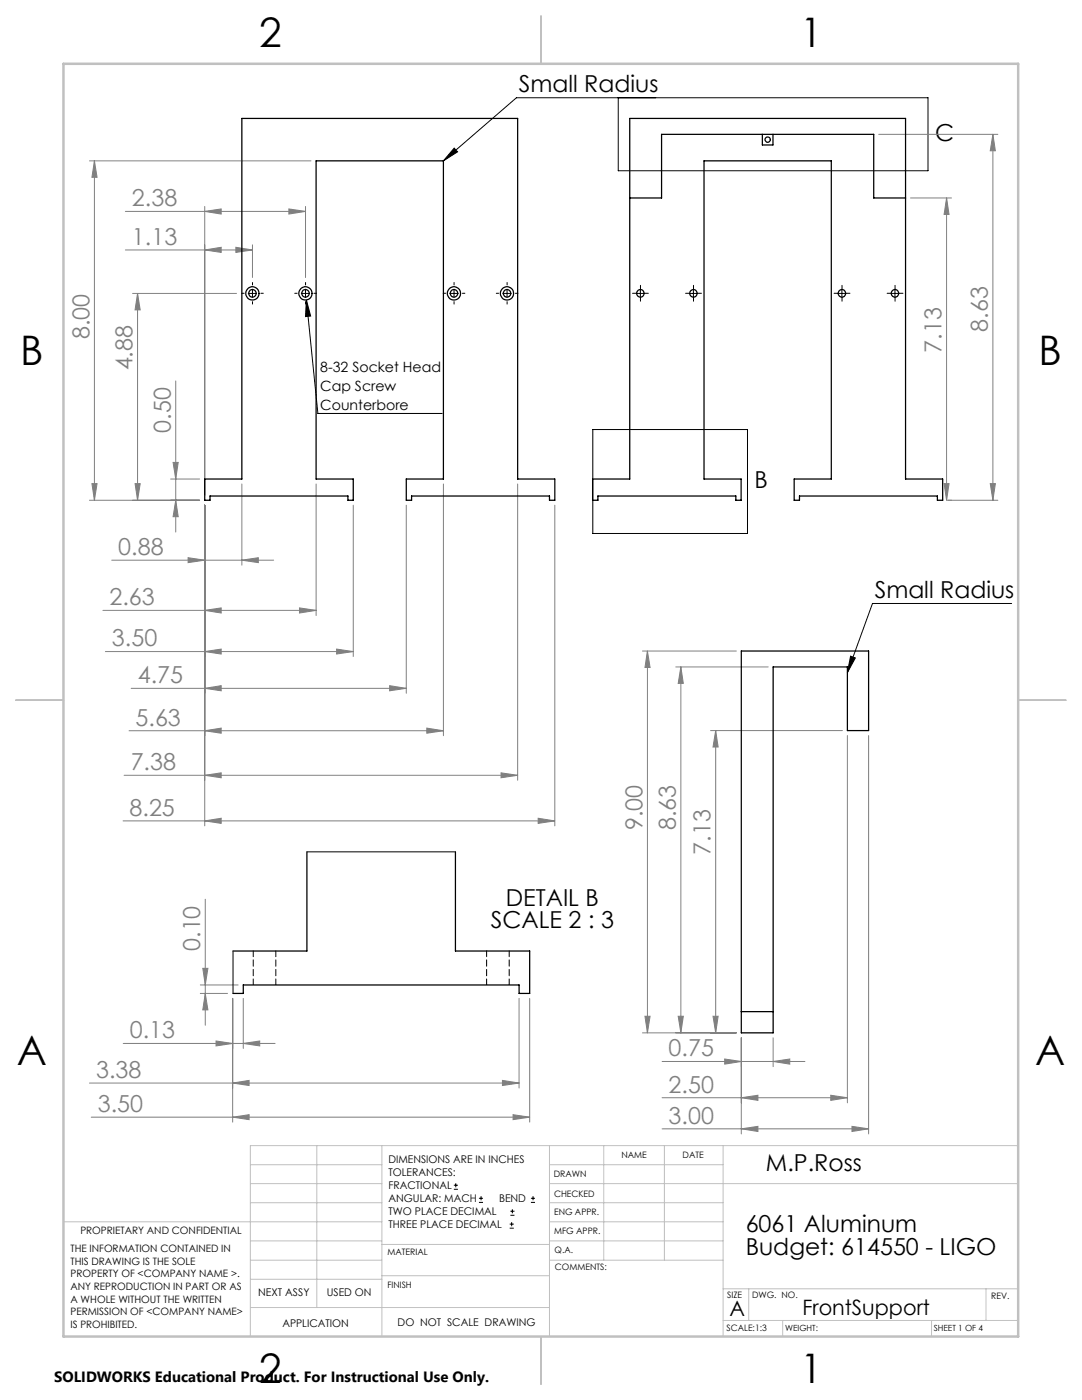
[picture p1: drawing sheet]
<svg xmlns="http://www.w3.org/2000/svg" width="216mm" height="279mm" viewBox="0 0 216 279" stroke-linecap="round" stroke-linejoin="round" font-family="sans-serif">
<g fill="none" stroke="#000" stroke-width=".2">
<path d="M123.4 19.5v14.6h61.8v-14.6h-82.2l-14.5 12.6M90.6 29.6l.7 .7-2.8 1.8zM49.5 58.6h1.7M50.4 57.7v1.7M60.1 58.6h1.7M61 57.7v1.7M61.1 59.9l2.3 22.6h24.8M61.1 59.9l.9 3.2-1 .1zM89.7 58.6h1.7M90.6 57.7v1.7M100.3 58.6h1.7M101.2 57.7v1.7"/>
<path d="M126.9 58.6h1.7M127.8 57.7v1.7M137.5 58.6h1.7M138.4 57.7v1.7M167.1 58.6h1.7M168 57.7v1.7M177.7 58.6h1.7M178.6 57.7v1.7M118.3 85.7h30.9v20.8h-30.9zM169.7 131l1 .3-1.6 2.9zM201.9 120.4h-27.8l-5 13.8M90.6 237.3h.8"/>
<path d="M90.6 236.5h.8M90.9 236.1v.9M95.6 240h.8M95.6 239.1h.8M96 238.7v.8M105.9 240h.9M105.9 239.1h.9M106.4 238.7v.8M101.7 245.1h.8M101.7 244.3h.8M101.8 242.5h.9M101.8 241.7h.9"/>
<path d="M102.1 243.9v.8M102.2 241.3v.8"/>
</g>
<g fill="none" stroke="#808080" stroke-width=".2">
<path d="M17.9 32.1h44.2M18.8 32.1l.6 3.3h-1.1zM18.8 32.1v67.7M175.3 26.8h23.8M181.7 39.5h8.2M188.9 39.5v60.3M188.9 39.5l.5 3.3h-1zM198.1 26.8l.5 3.3h-1zM198.1 26.8v73M25 49.9h25.4M25 42.2h36M26.5 58.6h20.7"/>
<path d="M27.4 58.6l.6 3.2h-1zM27.4 58.6v41.2M40.9 49.9l3.2-.5v1zM40.9 42.2l3.2-.5v1zM40.9 41.2v57.6M47.1 49.4l3.3 .5-3.3 .5zM50.4 48.9v6.5M57.6 41.7l3.4 .5-3.4 .5zM61 41.2v14.2M35.1 76v30.2M17.9 99.8h21.9M18.3 96.5h1.1l-.6 3.3z"/>
<path d="M27 96.5h1l-.6 3.3zM34 95.6h5.8M34.5 92.3h1.1l-.5 3.3zM35.1 99.8l.5 3.3h-1.1zM48.3 96.6v16.2M63.1 96.6v26.2M88.5 96.6v50.2M103.3 96.6v59.1M188.4 96.5h1l-.5 3.3zM189.1 99.8h10M197.6 96.5h1l-.5 3.3zM22.3 111.8h32.3"/>
<path d="M37.5 111.3l3.4 .5-3.4 .5zM40.9 100.8v64M48.3 111.8l3.2-.5v1zM70.5 100.8v30.2M81.1 100.8v37.6M110.7 100.8v64M20.5 121.8h42.6M21 130h49.5M26.2 137.4h54.9M40.9 121.8l3.2-.5v1zM40.9 130l3.2-.5v1zM40.9 137.4l3.2-.6v1.1z"/>
<path d="M59.8 121.3l3.3 .5-3.3 .5zM67.2 129.5l3.3 .5-3.3 .5zM77.8 136.8l3.3 .6-3.3 .5zM128.2 129.9h18.7M129.2 129.9l.5 3.3h-1zM129.2 129.9v76.2M134.8 133.1h18.5M135.9 133.1l.4 3.3h-1zM135.9 133.1v73M24.8 154.7h78.5M25.8 145.8h62.7M40.9 145.8l3.2-.5v1z"/>
<path d="M40.9 154.7l3.2-.5v1zM85.2 145.3l3.3 .5-3.3 .5zM100 154.2l3.3 .5-3.3 .5zM141.8 145.8h26.3M142.8 145.8l.5 3.3h-1zM142.8 145.8v60.3M169.1 146.8v73.3M173.3 146.8v79.5M24.6 163.8h86.1M40.9 163.8l3.2-.5v1zM41 179.5v25.1M107.4 163.3l3.3 .5-3.3 .5z"/>
<path d="M40 198.3h5.4M40 196.6h7.5M40.5 193.3h1l-.5 3.3zM41 198.3l.5 3.2h-1zM46.4 199.2v24.7M48.5 199.2v10M103.6 199.2v17.9M105.7 199.2v24.7M17.9 216.1h85.7M24.6 208.2h30.3M43.1 207.8l3.3 .4-3.3 .5zM46.4 216.1l3.3-.5v1z"/>
<path d="M48.5 208.2l3.3-.4v.9zM100.3 215.6l3.3 .5-3.3 .5zM128.2 206.1h18.7M128.7 202.8h1l-.5 3.3zM132.1 211.8h28.5M132.1 219.1h37M135.3 202.8h1l-.4 3.3zM142.3 202.8h1l-.5 3.3zM144.6 211.3l3.3 .5-3.3 .6zM147.9 219.1l3.3-.5v1zM147.9 207.1v19.2M154.3 211.8l3.3-.5v1.1z"/>
<path d="M154.3 207.1v5.8M165.8 218.6l3.3 .5-3.3 .5zM18.2 223h87.5M46.4 223l3.3-.5v.9zM102.4 222.5l3.3 .5-3.3 .4zM132.1 225.3h41.2M147.9 225.3l3.3-.5v1zM170 224.8l3.3 .5-3.3 .5z"/>
</g>
<g fill="none" stroke="#000" stroke-width=".2" stroke-dasharray="15.2 1.3 1.3 1.3">
<path d="M48.7 58.5h-.5M50.4 56.9v-.5M52.1 58.5h.4M59.3 58.5h-.5M61 56.9v-.5M62.6 58.5h.5M88.9 58.5h-.5M90.6 56.9v-.5M92.3 58.5h.5M99.5 58.5h-.5M101.2 56.9v-.5M102.9 58.5h.4"/>
<path d="M127 58.5h-.8M127.8 57.7v-.8M127.8 59.4v.7M128.6 58.5h.8M137.5 58.5h-.7M138.4 57.7v-.8M138.4 59.4v.7M139.2 58.5h.8M167.2 58.5h-.8M168 57.7v-.8M168 59.4v.7M168.8 58.5h.8"/>
<path d="M177.8 58.5h-.8M178.6 57.7v-.8M178.6 59.4v.7M179.4 58.5h.8M50.4 60.2v.5M61 60.2v.5M90.6 60.2v.5M101.2 60.2v.5"/>
</g>
<g fill="none" stroke="#c0c0c0" stroke-width=".2">
<path d="M50 232.4h26.2M50 236.2h26.2M63.2 228.6v32.3M76.2 228.6v38.1M109.6 228.6v38.1M109.6 232.4h34.7M109.6 236.2h93.6M120.5 228.6v22.9M132.6 228.6v22.9M144.3 228.6v38.1M203.2 228.6h-153.2v38.1M12.7 243.8h63.5"/>
<path d="M50 251.5h26.2M50 240h26.2M50 247.7h26.2M50 255.3h26.2M76.2 254.6h33.4M76.2 248.4h33.4M109.6 251.5h34.7M109.6 243.8h34.7M109.6 240h34.7M109.6 247.7h34.7M144.3 257.2h58.9M149.4 257.2v6.3"/>
<path d="M196.7 257.2v6.3M50 260.9h59.6M144.3 263.5h58.9M156.2 263.5v3.2M185.9 263.5v3.2"/>
</g>
<path d="M108 3.2v9.5M3.1 139.7h9.6M203.2 139.7h9.5M108 266.7v9.6" fill="none" stroke="#c0c0c0" stroke-width=".25"/>
<path d="M12.7 12.7h190.5v254h-190.5z" fill="none" stroke="#c0c0c0" stroke-width=".5"/>
<g fill="#000">
<path d="M61.1 59.9l.9 3.2-1 .1z"/>
<path d="M90.6 29.6l.7 .7-2.8 1.8zM169.7 131l1 .3-1.6 2.9z"/>
</g>
<g fill="#808080">
<path d="M47.1 49.4l3.3 .5-3.3 .5zM40.9 49.9l3.2-.5v1zM57.6 41.7l3.4 .5-3.4 .5zM40.9 42.2l3.2-.5v1z"/>
<path d="M40.9 163.8l3.2-.5v1zM107.4 163.3l3.3 .5-3.3 .5zM37.5 111.3l3.4 .5-3.4 .5zM48.3 111.8l3.2-.5v1zM40.9 121.8l3.2-.5v1zM59.8 121.3l3.3 .5-3.3 .5zM40.9 130l3.2-.5v1zM67.2 129.5l3.3 .5-3.3 .5zM40.9 145.8l3.2-.5v1zM85.2 145.3l3.3 .5-3.3 .5zM40.9 137.4l3.2-.6v1.1zM77.8 136.8l3.3 .6-3.3 .5zM40.9 154.7l3.2-.5v1zM100 154.2l3.3 .5-3.3 .5zM147.9 219.1l3.3-.5v1zM165.8 218.6l3.3 .5-3.3 .5zM147.9 225.3l3.3-.5v1zM170 224.8l3.3 .5-3.3 .5zM43.1 207.8l3.3 .4-3.3 .5zM48.5 208.2l3.3-.4v.9zM46.4 216.1l3.3-.5v1zM100.3 215.6l3.3 .5-3.3 .5zM46.4 223l3.3-.5v.9zM102.4 222.5l3.3 .5-3.3 .4z"/>
<path d="M35.1 99.8l.5 3.3h-1.1zM34.5 92.3h1.1l-.5 3.3zM27 96.5h1l-.6 3.3zM27.4 58.6l.6 3.2h-1zM18.3 96.5h1.1l-.6 3.3zM18.8 32.1l.6 3.3h-1.1zM135.3 202.8h1l-.4 3.3zM135.9 133.1l.4 3.3h-1zM142.3 202.8h1l-.5 3.3zM142.8 145.8l.5 3.3h-1zM128.7 202.8h1l-.5 3.3zM129.2 129.9l.5 3.3h-1zM197.6 96.5h1l-.5 3.3zM198.1 26.8l.5 3.3h-1zM41 198.3l.5 3.2h-1zM40.5 193.3h1l-.5 3.3z"/>
<path d="M188.9 39.5l.5 3.3h-1zM188.4 96.5h1l-.5 3.3z"/>
<path d="M144.6 211.3l3.3 .5-3.3 .6zM154.3 211.8l3.3-.5v1.1z"/>
</g>
<g fill="none" stroke="#000" stroke-width=".25">
<path d="M48.3 23.6h55v72h7.4v4.2h-1.1v-.8h-27.5v.8h-1v-4.2h7.4v-63.5h-25.4v63.5h7.4v4.2h-1.1v-.8h-27.5v.8h-1v-4.2h7.4zM125.7 23.6h55v72h7.4v4.2h-1.1v-.8h-27.5v.8h-1v-4.2h7.4v-63.5h-25.4v63.5h7.4v4.2h-1.1v-.8h-27.5v.8h-1v-4.2h7.4zM125.7 39.5h6.3v-12.7h42.3v12.7h6.4M152.1 26.8v2.1h2.1v-2.1M147.9 129.9h25.4v15.9h-4.2v-12.7h-14.8v73h-6.4zM61.2 170v19.8h-14.7M90.9 170v19.8h14.8v8.5h-2.1v-1.7h-55.1v1.7h-2M147.9 201.9h6.4"/>
<circle cx="153.2" cy="27.8" r=".52"/>
<circle cx="50.4" cy="58.6" r="1.33"/>
<circle cx="50.4" cy="58.5" r=".76"/>
<circle cx="60.9" cy="58.6" r="1.33"/>
<circle cx="60.9" cy="58.5" r=".76"/>
<circle cx="90.6" cy="58.6" r="1.33"/>
<circle cx="90.6" cy="58.5" r=".76"/>
<circle cx="101.2" cy="58.6" r="1.33"/>
<circle cx="101.2" cy="58.5" r=".76"/>
<circle cx="127.8" cy="58.5" r=".75"/>
<circle cx="138.4" cy="58.5" r=".75"/>
<circle cx="168" cy="58.5" r=".75"/>
<circle cx="178.6" cy="58.5" r=".75"/>
</g>
<path d="M61.2 170h29.7M46.5 189.8v8.5" fill="none" stroke="#000" stroke-width=".2"/>
<path d="M50.5 189.8v6.7M55 196.5v-6.7M97.1 189.8v6.7M101.6 196.5v-6.7" fill="none" stroke="#000" stroke-width=".2" stroke-dasharray="1.3 .6" stroke-dashoffset=".1"/>
<g font-size="8.1">
<text x="51.7" y="9.3">2</text>
<text x="159.7" y="9.3">1</text>
<text x="4" y="72.8">B</text>
<text x="207.2" y="72.8">B</text>
<text x="3.3" y="212.5">A</text>
<text x="206.5" y="212.5">A</text>
<text x="51.7" y="276">2</text>
<text x="159.7" y="276">1</text>
</g>
<g font-size="4.7">
<text x="103.5" y="18.4">Small Radius</text>
<text x="186.6" y="28.1">C</text>
<text x="150.6" y="97.4">B</text>
<text x="174.5" y="119.4">Small Radius</text>
<text x="97.9" y="185.3">SCALE 2 : 3</text>
<text x="100.9" y="180.7">DETAIL B</text>
<text x="152.8" y="233.7">M.P.Ross</text>
<text x="148.8" y="245.9">6061 Aluminum</text>
<text x="148.8" y="250.4">Budget: 614550 - LIGO</text>
</g>
<g font-size="4.7" fill="#808080">
<text x="26.3" y="41.2">2.38</text>
<text x="26.3" y="48.8">1.13</text>
<text x="17.8" y="67.7" transform="rotate(-90 17.8 67.7)">8.00</text>
<text x="187.9" y="70.4" transform="rotate(-90 187.9 70.4)">7.13</text>
<text x="197.1" y="66.2" transform="rotate(-90 197.1 66.2)">8.63</text>
<text x="26.5" y="73.9" transform="rotate(-90 26.5 73.9)">4.88</text>
<text x="34.1" y="86.3" transform="rotate(-90 34.1 86.3)">0.50</text>
<text x="23.6" y="110.8">0.88</text>
<text x="21.9" y="120.8">2.63</text>
<text x="22.3" y="129">3.50</text>
<text x="27.5" y="136.3">4.75</text>
<text x="27.1" y="144.8">5.63</text>
<text x="26.1" y="153.7">7.38</text>
<text x="25.9" y="162.8">8.25</text>
<text x="128.2" y="165.7" transform="rotate(-90 128.2 165.7)">9.00</text>
<text x="134.8" y="165.7" transform="rotate(-90 134.8 165.7)">8.63</text>
<text x="141.8" y="170.6" transform="rotate(-90 141.8 170.6)">7.13</text>
<text x="40" y="189.8" transform="rotate(-90 40 189.8)">0.10</text>
<text x="25.9" y="207.2">0.13</text>
<text x="19.2" y="215.1">3.38</text>
<text x="133.4" y="210.8">0.75</text>
<text x="19.5" y="221.9">3.50</text>
<text x="133.4" y="218.1">2.50</text>
<text x="133.4" y="224.3">3.00</text>
</g>
<g font-size="4.2">
<text x="145.6" y="262.7">A</text>
<text x="160.1" y="262.4">FrontSupport</text>
</g>
<text font-size="3" x="10.8" y="275.7">SOLIDWORKS Educational Product. For Instructional Use Only.</text>
<g font-size="2.8">
<text x="63.9" y="74.2">8-32 Socket Head</text>
<text x="63.9" y="78">Cap Screw</text>
<text x="63.9" y="81.8">Counterbore</text>
</g>
<g font-size="2.1">
<text x="77.5" y="232.2">DIMENSIONS ARE IN INCHES</text>
<text x="77.5" y="234.7">TOLERANCES:</text>
<text x="77.5" y="237.3">FRACTIONAL</text>
<text x="77.5" y="239.9">ANGULAR: MACH</text>
<text x="99.6" y="239.9">BEND</text>
<text x="77.5" y="242.5">TWO PLACE DECIMAL</text>
<text x="77.5" y="245.1">THREE PLACE DECIMAL</text>
<text x="51.5" y="258.7">NEXT ASSY</text>
<text x="65.2" y="258.6">USED ON</text>
<text x="56.3" y="264.8">APPLICATION</text>
<text x="79.3" y="264.6">DO NOT SCALE DRAWING</text>
</g>
<g font-size="2">
<text x="14.1" y="249.9">THE INFORMATION CONTAINED IN</text>
<text x="16" y="246.3">PROPRIETARY AND CONFIDENTIAL</text>
<text x="14.1" y="252.4">THIS DRAWING IS THE SOLE</text>
<text x="14.1" y="254.9">PROPERTY OF &lt;COMPANY NAME &gt;.</text>
<text x="14.1" y="257.4">ANY REPRODUCTION IN PART OR AS</text>
<text x="14.1" y="260">A WHOLE WITHOUT THE WRITTEN</text>
<text x="14.1" y="262.5">PERMISSION OF &lt;COMPANY NAME&gt;</text>
<text x="14.1" y="265">IS PROHIBITED.</text>
</g>
<g font-size="1.8">
<text x="124" y="231.1">NAME</text>
<text x="136.2" y="231.1">DATE</text>
<text x="110.5" y="234.8">DRAWN</text>
<text x="110.5" y="238.9">CHECKED</text>
<text x="110.6" y="242.5">ENG APPR.</text>
<text x="77.3" y="250.5">MATERIAL</text>
<text x="110.6" y="246.3">MFG APPR.</text>
<text x="110.7" y="250">Q.A.</text>
<text x="77.3" y="257">FINISH</text>
<text x="110.7" y="253.5">COMMENTS:</text>
<text x="145.1" y="259">SIZE</text>
<text x="150.1" y="259.1">DWG. NO.</text>
<text x="197.8" y="259.2">REV.</text>
<text x="145" y="265.7">SCALE:1:3</text>
</g>
<g font-size="1.7">
<text x="156.7" y="265.7">WEIGHT:</text>
<text x="186.3" y="265.7">SHEET 1 OF 4</text>
</g>
</svg>
